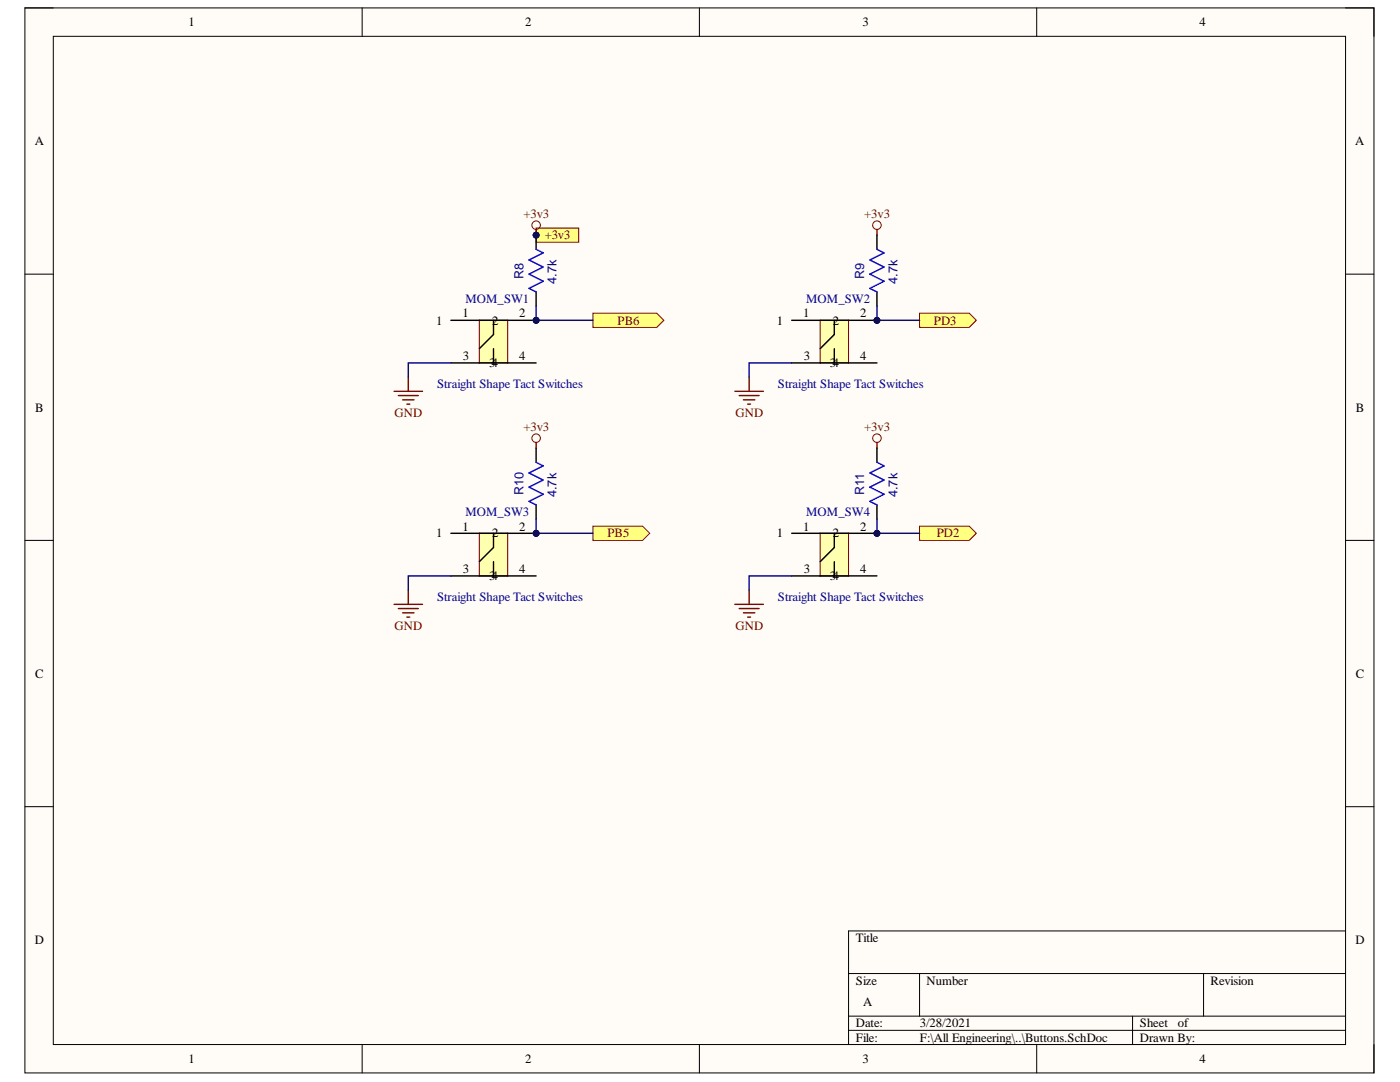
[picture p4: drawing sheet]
<svg xmlns="http://www.w3.org/2000/svg" width="279mm" height="216mm" viewBox="0 0 279 216" stroke-linecap="round" stroke-linejoin="round" font-family="sans-serif">
<path d="M5 1.6h269.2v212.5h-269.2z" fill-rule="evenodd" fill="#fffcf8"/>
<path d="M5 1.6h269.2v212.5h-269.2z" fill="none" stroke="#000" stroke-width=".2"/>
<path d="M10.6 7.2h257.9v201.2h-257.9z" fill-rule="evenodd" fill="#fffcf8"/>
<g fill="none" stroke="#000" stroke-width=".2">
<path d="M5 1.6h5.6M10.6 7.2h257.9v201.2h-257.9zM72.3 1.6v5.6M139.6 1.6v5.6M206.9 1.6v5.6M268.5 1.6h5.7v5.6M5 54.7h5.6M268.5 54.7h5.7M5 107.8h5.6M268.5 107.8h5.7M5 161h5.6M268.5 161h5.7"/>
<path d="M169.3 194.3h99.2M183.5 194.3v8.5M240.2 194.3v8.5M268.5 185.8h-99.2v22.6M72.3 208.4v5.7M139.6 208.4v5.7M169.3 202.8h99.2M169.3 205.6h99.2M206.9 208.4v5.7M226 202.8v5.6M274.2 208.4v5.7"/>
</g>
<circle cx="107" cy="63.9" r=".57" fill="#000080"/>
<circle cx="107" cy="63.9" r=".57" fill="none" stroke="#000080" stroke-width=".2"/>
<path d="M95.7 63.9h5.6v8.5h-5.6z" fill-rule="evenodd" fill="#ffffb0"/>
<path d="M95.7 63.9h5.6v8.5h-5.6z" fill="none" stroke="#800000" stroke-width=".2"/>
<path d="M90 63.9h5.7M101.3 63.9h5.7" fill="none" stroke="#000" stroke-width=".29"/>
<circle cx="107" cy="63.9" r=".57" fill="#000080"/>
<circle cx="107" cy="63.9" r=".57" fill="none" stroke="#000080" stroke-width=".2"/>
<path d="M90 72.4h17M95.7 63.9h5.6M98.5 63.9v2.8l-2.8 2.9M98.5 69.6v2.8" fill="none" stroke="#000" stroke-width=".29"/>
<path d="M78.7 78.1h5.6M79.5 78.9h4M80.4 79.8h2.2M81.5 75.2v2.9M81.2 80.6h.6" fill="none" stroke="#800000" stroke-width=".29"/>
<path d="M118.3 62.5h12.8l1.4 1.4-1.4 1.4h-12.8z" fill-rule="evenodd" fill="#ffff80"/>
<path d="M118.3 62.5h12.8l1.4 1.4-1.4 1.4h-12.8z" fill="none" stroke="#800000" stroke-width=".2"/>
<path d="M118.3 105h9.9l1.5 1.4-1.5 1.4h-9.9z" fill-rule="evenodd" fill="#ffff80"/>
<path d="M118.3 105h9.9l1.5 1.4-1.5 1.4h-9.9z" fill="none" stroke="#800000" stroke-width=".2"/>
<circle cx="107" cy="106.4" r=".57" fill="#000080"/>
<circle cx="107" cy="106.4" r=".57" fill="none" stroke="#000080" stroke-width=".2"/>
<path d="M95.7 106.4h5.6v8.5h-5.6z" fill-rule="evenodd" fill="#ffffb0"/>
<path d="M95.7 106.4h5.6v8.5h-5.6z" fill="none" stroke="#800000" stroke-width=".2"/>
<path d="M90 106.4h5.7M101.3 106.4h5.7" fill="none" stroke="#000" stroke-width=".29"/>
<circle cx="107" cy="106.4" r=".57" fill="#000080"/>
<circle cx="107" cy="106.4" r=".57" fill="none" stroke="#000080" stroke-width=".2"/>
<path d="M90 114.9h17M95.7 106.4h5.6M98.5 106.4v2.8l-2.8 2.9M98.5 112.1v2.8" fill="none" stroke="#000" stroke-width=".29"/>
<circle cx="175" cy="106.4" r=".57" fill="#000080"/>
<circle cx="175" cy="106.4" r=".57" fill="none" stroke="#000080" stroke-width=".2"/>
<path d="M163.7 106.4h5.6v8.5h-5.6z" fill-rule="evenodd" fill="#ffffb0"/>
<path d="M163.7 106.4h5.6v8.5h-5.6z" fill="none" stroke="#800000" stroke-width=".2"/>
<path d="M158 106.4h5.7M169.3 106.4h5.7" fill="none" stroke="#000" stroke-width=".29"/>
<circle cx="175" cy="106.4" r=".57" fill="#000080"/>
<circle cx="175" cy="106.4" r=".57" fill="none" stroke="#000080" stroke-width=".2"/>
<path d="M163.7 106.4h5.6M166.5 106.4v2.8l-2.8 2.9M166.5 112.1v2.8M175 114.9h-17" fill="none" stroke="#000" stroke-width=".29"/>
<path d="M183.5 105h9.9l1.5 1.4-1.5 1.4h-9.9z" fill-rule="evenodd" fill="#ffff80"/>
<path d="M183.5 105h9.9l1.5 1.4-1.5 1.4h-9.9z" fill="none" stroke="#800000" stroke-width=".2"/>
<path d="M183.5 62.5h9.9l1.5 1.4-1.5 1.4h-9.9z" fill-rule="evenodd" fill="#ffff80"/>
<path d="M183.5 62.5h9.9l1.5 1.4-1.5 1.4h-9.9z" fill="none" stroke="#800000" stroke-width=".2"/>
<circle cx="175" cy="63.9" r=".57" fill="#000080"/>
<circle cx="175" cy="63.9" r=".57" fill="none" stroke="#000080" stroke-width=".2"/>
<path d="M163.7 63.9h5.6v8.5h-5.6z" fill-rule="evenodd" fill="#ffffb0"/>
<path d="M163.7 63.9h5.6v8.5h-5.6z" fill="none" stroke="#800000" stroke-width=".2"/>
<path d="M158 63.9h5.7M169.3 63.9h5.7" fill="none" stroke="#000" stroke-width=".29"/>
<circle cx="175" cy="63.9" r=".57" fill="#000080"/>
<circle cx="175" cy="63.9" r=".57" fill="none" stroke="#000080" stroke-width=".2"/>
<path d="M158 72.4h17M163.7 63.9h5.6M166.5 63.9v2.8l-2.8 2.9M166.5 69.6v2.8" fill="none" stroke="#000" stroke-width=".29"/>
<path d="M107 45.5h8.5v2.8h-8.5z" fill-rule="evenodd" fill="#ffff80"/>
<path d="M107 45.5h8.5v2.8h-8.5z" fill="none" stroke="#800000" stroke-width=".2"/>
<circle cx="107" cy="46.9" r=".57" fill="#000080"/>
<circle cx="107" cy="46.9" r=".57" fill="none" stroke="#000080" stroke-width=".2"/>
<circle cx="107" cy="44.9" r=".85" fill="none" stroke="#800000" stroke-width=".2"/>
<path d="M107 45.8v1.1" fill="none" stroke="#800000" stroke-width=".29"/>
<circle cx="107" cy="46.9" r=".57" fill="#000080"/>
<circle cx="107" cy="46.9" r=".57" fill="none" stroke="#000080" stroke-width=".2"/>
<g fill="none" stroke="#800000" stroke-width=".2">
<circle cx="175" cy="44.9" r=".85"/>
<circle cx="107" cy="87.4" r=".85"/>
<circle cx="175" cy="87.4" r=".85"/>
</g>
<g fill="none" stroke="#800000" stroke-width=".29">
<path d="M175 45.8v1.1M146.7 78.1h5.6M147.5 78.9h4M148.4 79.8h2.2M149.5 75.2v2.9M107 88.3v1.1M149.2 80.6h.6M175 88.3v1.1M81.5 117.8v2.8M149.5 117.8v2.8M78.7 120.6h5.6M79.5 121.4h4"/>
<path d="M80.4 122.3h2.2M81.2 123.1h.6M146.7 120.6h5.6M147.5 121.4h4M148.4 122.3h2.2M149.2 123.1h.6"/>
</g>
<circle cx="107" cy="46.9" r=".57" fill="#000080"/>
<circle cx="107" cy="46.9" r=".57" fill="none" stroke="#000080" stroke-width=".2"/>
<path d="M107 46.9v2.8" fill="none" stroke="#000" stroke-width=".29"/>
<circle cx="107" cy="46.9" r=".57" fill="#000080"/>
<circle cx="107" cy="46.9" r=".57" fill="none" stroke="#000080" stroke-width=".2"/>
<path d="M107 58.2v2.9M175 46.9v2.8M175 58.2v2.9M107 89.4v2.8M175 89.4v2.8M107 100.7v2.9M175 100.7v2.9" fill="none" stroke="#000" stroke-width=".29"/>
<path d="M107 49.7l1.4 .8-2.8 1.4 2.8 1.4-2.8 1.4 2.8 1.4-2.8 1.4 1.4 .7M175 49.7l1.4 .8-2.8 1.4 2.8 1.4-2.8 1.4 2.8 1.4-2.8 1.4 1.4 .7M107 92.2l1.4 .8-2.8 1.4 2.8 1.4-2.8 1.4 2.8 1.4-2.8 1.4 1.4 .7M175 92.2l1.4 .8-2.8 1.4 2.8 1.4-2.8 1.4 2.8 1.4-2.8 1.4 1.4 .7" fill="none" stroke="#00f" stroke-width=".29"/>
<path d="M175 61.1v2.8" fill="none" stroke="#000080" stroke-width=".29"/>
<circle cx="175" cy="63.9" r=".57" fill="#000080"/>
<circle cx="175" cy="63.9" r=".57" fill="none" stroke="#000080" stroke-width=".2"/>
<path d="M90 72.4h-8.5v2.8M90 114.9h-8.5v2.9M107 106.4h11.3" fill="none" stroke="#000080" stroke-width=".29"/>
<circle cx="107" cy="106.4" r=".57" fill="#000080"/>
<circle cx="107" cy="106.4" r=".57" fill="none" stroke="#000080" stroke-width=".2"/>
<path d="M107 63.9h11.3" fill="none" stroke="#000080" stroke-width=".29"/>
<circle cx="107" cy="63.9" r=".57" fill="#000080"/>
<circle cx="107" cy="63.9" r=".57" fill="none" stroke="#000080" stroke-width=".2"/>
<path d="M158 72.4h-8.5v2.8M158 114.9h-8.5v2.9M175 106.4h8.5" fill="none" stroke="#000080" stroke-width=".29"/>
<circle cx="175" cy="106.4" r=".57" fill="#000080"/>
<circle cx="175" cy="106.4" r=".57" fill="none" stroke="#000080" stroke-width=".2"/>
<path d="M175 63.9h8.5" fill="none" stroke="#000080" stroke-width=".29"/>
<circle cx="175" cy="63.9" r=".57" fill="#000080"/>
<circle cx="175" cy="63.9" r=".57" fill="none" stroke="#000080" stroke-width=".2"/>
<path d="M107 103.6v2.8" fill="none" stroke="#000080" stroke-width=".29"/>
<circle cx="107" cy="106.4" r=".57" fill="#000080"/>
<circle cx="107" cy="106.4" r=".57" fill="none" stroke="#000080" stroke-width=".2"/>
<path d="M107 61.1v2.8" fill="none" stroke="#000080" stroke-width=".29"/>
<circle cx="107" cy="63.9" r=".57" fill="#000080"/>
<circle cx="107" cy="63.9" r=".57" fill="none" stroke="#000080" stroke-width=".2"/>
<path d="M175 103.6v2.8" fill="none" stroke="#000080" stroke-width=".29"/>
<circle cx="175" cy="106.4" r=".57" fill="#000080"/>
<circle cx="175" cy="106.4" r=".57" fill="none" stroke="#000080" stroke-width=".2"/>
<g font-size="2.5">
<text x="37.6" y="5.2">1</text>
<text x="104.8" y="5.2">2</text>
<text x="172.2" y="5.2">3</text>
<text x="239.4" y="5.2">4</text>
<text x="6.9" y="29">A</text>
<text x="270.4" y="29">A</text>
<text x="87" y="64.8">1</text>
<text x="92.3" y="63.3">1</text>
<text x="98.2" y="64.8">2</text>
<text x="103.6" y="63.3">2</text>
<text x="155.1" y="64.8">1</text>
<text x="160.3" y="63.3">1</text>
<text x="166.2" y="64.8">2</text>
<text x="171.6" y="63.3">2</text>
<text x="92.4" y="71.8">3</text>
<text x="103.6" y="71.8">4</text>
<text x="160.4" y="71.8">3</text>
<text x="171.6" y="71.8">4</text>
<text x="97.6" y="73.2">34</text>
<text x="165.6" y="73.2">34</text>
<text x="7" y="82.1">B</text>
<text x="270.6" y="82.1">B</text>
<text x="87" y="107.2">1</text>
<text x="92.3" y="105.9">1</text>
<text x="98.2" y="107.2">2</text>
<text x="103.6" y="105.9">2</text>
<text x="155.1" y="107.2">1</text>
<text x="160.3" y="105.9">1</text>
<text x="166.2" y="107.2">2</text>
<text x="171.6" y="105.9">2</text>
<text x="92.4" y="114.3">3</text>
<text x="97.6" y="115.8">34</text>
<text x="103.6" y="114.3">4</text>
<text x="160.4" y="114.3">3</text>
<text x="165.6" y="115.8">34</text>
<text x="171.6" y="114.3">4</text>
<text x="7" y="135.2">C</text>
<text x="270.6" y="135.2">C</text>
<text x="6.9" y="188.3">D</text>
<text x="170.8" y="188">Title</text>
<text x="270.5" y="188.3">D</text>
<text x="170.8" y="196.6">Size</text>
<text x="184.9" y="196.6">Number</text>
<text x="241.6" y="196.6">Revision</text>
<text x="172.2" y="200.8">A</text>
<text x="170.8" y="205">Date:</text>
<text x="170.8" y="207.9">File:</text>
<text x="183.6" y="205">3/28/2021</text>
<text x="183.6" y="207.9">F:\All Engineering\..\Buttons.SchDoc</text>
<text x="227.5" y="205">Sheet</text>
<text x="227.5" y="207.9">Drawn By:</text>
<text x="235.1" y="205">of</text>
<text x="37.6" y="212.1">1</text>
<text x="104.8" y="212.1">2</text>
<text x="172.2" y="212.1">3</text>
<text x="239.4" y="212.1">4</text>
</g>
<g font-size="2.5" fill="#800000">
<text x="104.5" y="43.5">+3v3</text>
<text x="108.7" y="47.8">+3v3</text>
<text x="172.5" y="43.5">+3v3</text>
<text x="123.3" y="64.8">PB6</text>
<text x="186.4" y="64.8">PD3</text>
<text x="78.8" y="83.1">GND</text>
<text x="146.8" y="83.1">GND</text>
<text x="104.5" y="86">+3v3</text>
<text x="172.5" y="86">+3v3</text>
<text x="121.2" y="107.2">PB5</text>
<text x="187" y="107.2">PD2</text>
<text x="78.8" y="125.7">GND</text>
<text x="146.8" y="125.7">GND</text>
</g>
<g font-size="2.5" fill="#000080">
<text x="104.5" y="55.6" transform="rotate(-90 104.5 55.6)">R8</text>
<text x="111.1" y="56.7" transform="rotate(-90 111.1 56.7)">4.7k</text>
<text x="172.5" y="55.6" transform="rotate(-90 172.5 55.6)">R9</text>
<text x="179.1" y="56.7" transform="rotate(-90 179.1 56.7)">4.7k</text>
<text x="92.9" y="60.5">MOM_SW1</text>
<text x="160.9" y="60.5">MOM_SW2</text>
<text x="87.2" y="77.5">Straight Shape Tact Switches</text>
<text x="155.2" y="77.5">Straight Shape Tact Switches</text>
<text x="104.5" y="98.9" transform="rotate(-90 104.5 98.9)">R10</text>
<text x="111.1" y="99.2" transform="rotate(-90 111.1 99.2)">4.7k</text>
<text x="172.5" y="98.9" transform="rotate(-90 172.5 98.9)">R11</text>
<text x="179.1" y="99.2" transform="rotate(-90 179.1 99.2)">4.7k</text>
<text x="92.9" y="103">MOM_SW3</text>
<text x="160.9" y="103">MOM_SW4</text>
<text x="87.2" y="120">Straight Shape Tact Switches</text>
<text x="155.2" y="120">Straight Shape Tact Switches</text>
</g>
</svg>
